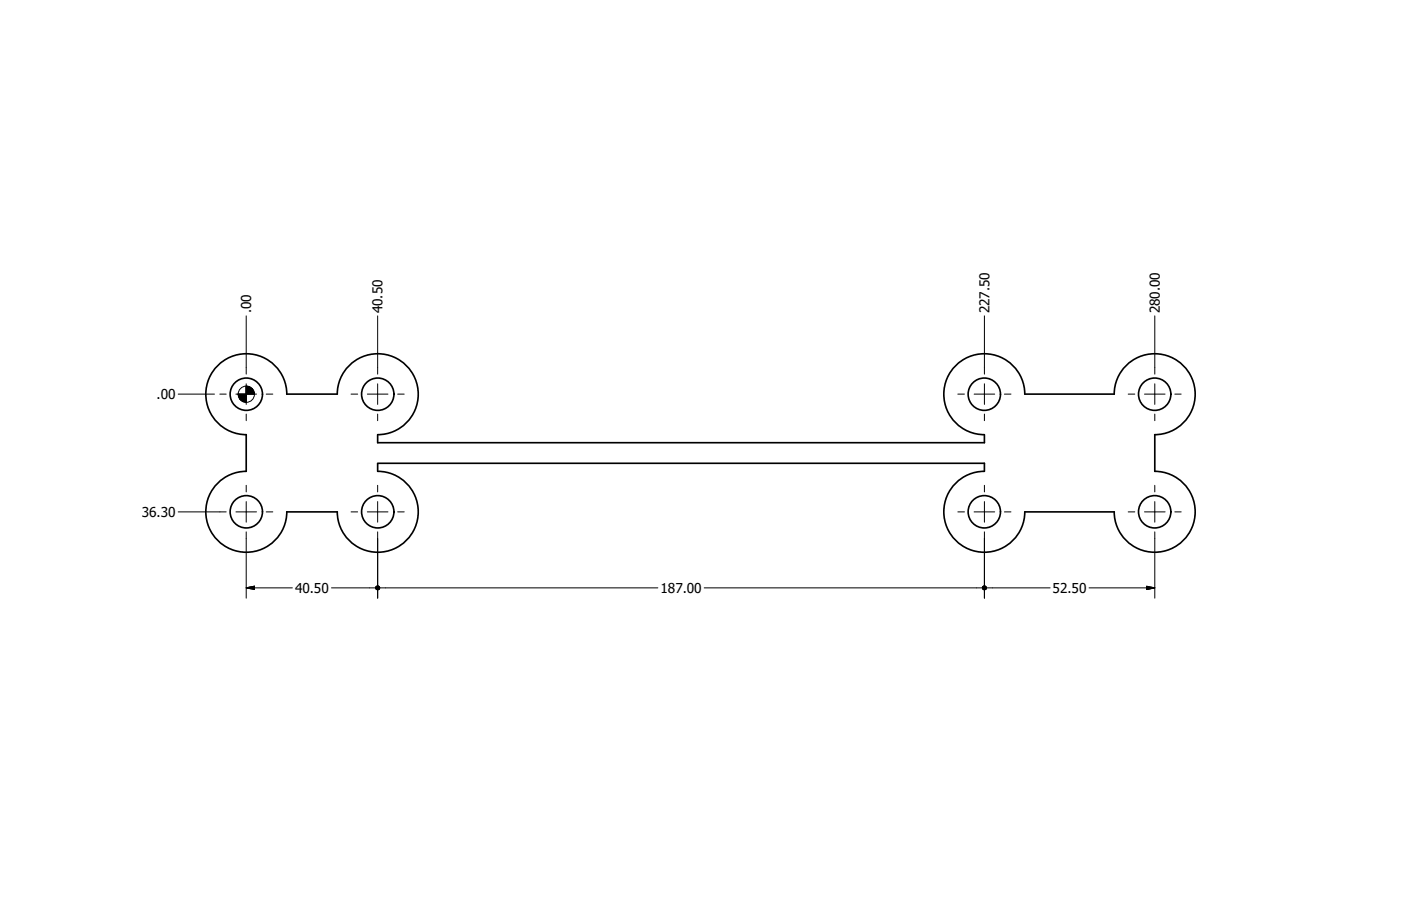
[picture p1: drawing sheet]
<svg xmlns="http://www.w3.org/2000/svg" width="432mm" height="279mm" viewBox="0 0 432 279" stroke-linecap="round" stroke-linejoin="round" font-family="sans-serif">
<!-- layer: Visible (ANSI) -->
<g fill="none" stroke="#000" stroke-width=".51">
<path d="M88.4 121.6a12.5 12.5 0 0 0-12.5-12.5 12.5 12.5 0 0 0-12.5 12.5 12.5 12.5 0 0 0 12.5 12.4v11.4a12.5 12.5 0 0 0-12.5 12.4 12.5 12.5 0 0 0 12.5 12.5 12.5 12.5 0 0 0 12.5-12.5M88.4 121.5h15.5M103.9 121.6a12.5 12.5 0 0 1 12.5-12.5 12.5 12.5 0 0 1 12.5 12.5 12.5 12.5 0 0 1-12.5 12.4v2.5h187v-2.5M315.8 121.6a12.5 12.5 0 0 0-12.4-12.5 12.5 12.5 0 0 0-12.5 12.5 12.5 12.5 0 0 0 12.5 12.4M315.9 121.5h27.5M343.4 121.6a12.5 12.5 0 0 1 12.5-12.5 12.5 12.5 0 0 1 12.5 12.5 12.5 12.5 0 0 1-12.5 12.4v11.4a12.5 12.5 0 0 1 12.5 12.5 12.5 12.5 0 0 1-12.5 12.4 12.5 12.5 0 0 1-12.5-12.5M88.4 157.9h15.5M303.4 145.4a12.5 12.5 0 0 0-12.5 12.4 12.5 12.5 0 0 0 12.5 12.5 12.5 12.5 0 0 0 12.4-12.5M303.4 145.4v-2.5h-187v2.5a12.5 12.5 0 0 1 12.5 12.4 12.5 12.5 0 0 1-12.5 12.5 12.5 12.5 0 0 1-12.5-12.5M315.9 157.9h27.5"/>
<circle cx="75.9" cy="121.6" r="5"/>
<circle cx="116.4" cy="121.6" r="5"/>
<circle cx="303.4" cy="121.6" r="5"/>
<circle cx="355.9" cy="121.6" r="5"/>
<circle cx="75.9" cy="157.8" r="5"/>
<circle cx="116.4" cy="157.8" r="5"/>
<circle cx="303.4" cy="157.8" r="5"/>
<circle cx="355.9" cy="157.8" r="5"/>
</g>
<!-- layer: Center Mark (ANSI) -->
<g fill="none" stroke="#000" stroke-width=".31">
<path d="M75.9 113.3v2.1M75.9 118.4v6.3M116.4 113.3v2.1M116.4 118.4v6.3M303.4 113.3v2.1M303.4 118.4v6.3M355.9 113.3v2.1M355.9 118.4v6.3M67.8 121.5h1.9M72.7 121.5h6.4M75.9 127.7v2M82 121.5h2.1"/>
<path d="M108.2 121.5h2M113.2 121.5h6.4M116.4 127.7v2M122.6 121.5h2M295.2 121.5h2M300.2 121.5h6.4M303.4 127.7v2M309.6 121.5h2M347.7 121.5h2.1M352.7 121.5h6.4M355.9 127.7v2M362.1 121.5h1.9"/>
<path d="M67.8 157.9h1.9M72.7 157.9h6.4M75.9 149.7v2M75.9 154.7v6.3M82 157.9h2.1M108.2 157.9h2M113.2 157.9h6.4M116.4 149.7v2M116.4 154.7v6.3M122.6 157.9h2M295.2 157.9h2M300.2 157.9h6.4"/>
<path d="M303.4 149.7v2M303.4 154.7v6.3M309.6 157.9h2M347.7 157.9h2.1M352.7 157.9h6.4M355.9 149.7v2M355.9 154.7v6.3M362.1 157.9h1.9M75.9 164v2.1M116.4 164v2.1M303.4 164v2.1M355.9 164v2.1"/>
</g>
<!-- layer: Dimension (ANSI) -->
<g fill="none" stroke="#000" stroke-width=".31">
<path d="M75.9 97.4v15.9M116.4 97.4v15.9M303.4 97.4v15.9M355.9 97.4v15.9M54.9 121.5h11.2M54.9 157.9h12.9M75.9 166.1v18.4M116.4 166.1v18.4M303.4 166.1v18.4M355.9 166.1v18.4M75.9 181.3l2.5-.5v1zM75.9 181.3h14.2"/>
<path d="M102.2 181.3h13.6M117 181.3h85.8M217 181.3h85.8M304 181.3h19.7M335.7 181.3h20.2M353.4 180.8l2.5 .5-2.5 .5z"/>
<circle cx="75.9" cy="121.6" r="2.51"/>
</g>
<g fill="#000" stroke="#000" stroke-width=".31">
<path d="M73.4 121.5l.7 1.8-.5-.8zM73.4 121.5l1.5 2.4-.8-.6zM73.4 121.5l2.5 2.6-1-.2zM75.9 121.5h2.5zM75.9 119.1l2.5 2.4h-2.5zM75.9 119.1v5zM73.4 121.5h2.5v2.6zM73.4 121.5h2.5zM77.7 119.8l.5 .8 .2 .9zM76.8 119.3l.9 .5 .7 1.7zM75.9 119.1l.9 .2 1.6 2.2zM75.9 181.3l2.5-.5z"/>
<path d="M75.9 181.3l2.5-.5v1zM115.8 181.3l.6 .6-.4-.2zM115.8 181.3l1 .4-.4 .2zM115.8 181.3h1.2l-.2 .4zM115.8 181.3l1-.5 .2 .5zM115.8 181.3l.6-.6 .4 .1zM116 180.8l.4-.1-.6 .6zM116 180.8l-.2 .5zM116.4 180.7l.4 .1 .2 .5zM116 180.8l.4-.1 .6 .6zM116 180.8l1 .5h-1.2zM115.8 181.3h1.2l-1 .4z"/>
<path d="M116 181.7l1-.4-.6 .6zM117 181.3l-.2 .4-.4 .2zM117 181.3l-.2 .4zM302.8 181.3l.6 .6-.4-.2zM302.8 181.3l1 .4-.4 .2zM302.8 181.3h1.2l-.2 .4zM302.8 181.3l1-.5 .2 .5zM302.8 181.3l.6-.6 .4 .1zM303 180.8l.4-.1-.6 .6zM303 180.8l-.2 .5zM303.4 180.7l.4 .1 .2 .5zM303 180.8l.4-.1 .6 .6z"/>
<path d="M303 180.8l1 .5h-1.2zM302.8 181.3h1.2l-1 .4zM303 181.7l1-.4-.6 .6zM303.4 181.9l.6-.6-.2 .4zM304 181.3l-.2 .4zM353.4 181.8l2.5-.5zM353.4 180.8l2.5 .5-2.5 .5z"/>
</g>
<g font-size="4.2">
<text x="77.4" y="96.6" transform="rotate(-90 77.4 96.6)">.00</text>
<text x="117.9" y="96.6" transform="rotate(-90 117.9 96.6)">40.50</text>
<text x="304.9" y="96.6" transform="rotate(-90 304.9 96.6)">227.50</text>
<text x="357.4" y="96.6" transform="rotate(-90 357.4 96.6)">280.00</text>
<text x="48.3" y="123.1">.00</text>
<text x="43.7" y="159.4">36.30</text>
<text x="90.9" y="182.8">40.50</text>
<text x="203.6" y="182.8">187.00</text>
<text x="324.4" y="182.8">52.50</text>
</g>
</svg>
